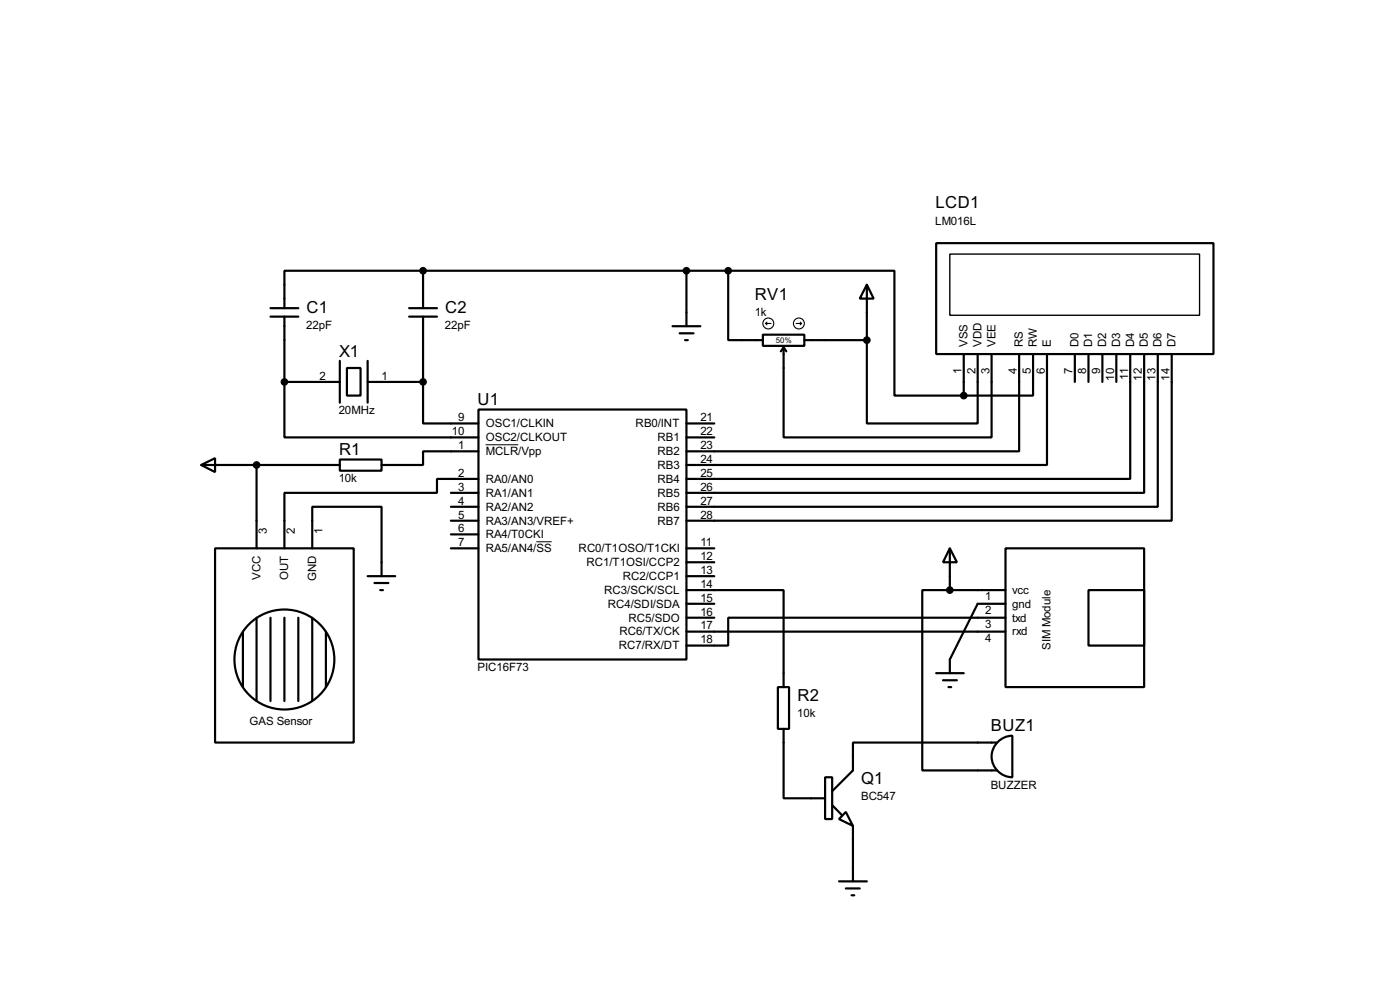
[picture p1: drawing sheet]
<svg xmlns="http://www.w3.org/2000/svg" width="256mm" height="180mm" viewBox="0 0 256 180" stroke-linecap="round" stroke-linejoin="round" font-family="sans-serif">
<g fill="none" stroke="#000" stroke-width=".4">
<path d="M49.6 58h5.1M49.6 56.4h5.1M52.1 58v11.9M75 58h5.1M75 56.4h5.1M77.5 49.6h-25.4v6.8M77.5 49.6v6.8M77.5 58v11.9M77.5 49.6h55.9M123.2 59.7h5.1M125.8 49.6v10.1M133.4 49.6h30.5v22.8h12.7"/>
<path d="M133.4 49.6v12.7h6.4M158.8 52.1l1.3 2.6h-2.6zM158.8 52.1v10.2M171.5 44.5h50.8v20.3h-50.8zM52.1 69.9v10.2h35.6M52.1 69.9h10.2M62.3 66.1v7.6M63.6 67.4h2.5v5h-2.5zM67.4 69.9h10.1M67.4 66.1v7.6M77.5 69.9v7.6h10.2M87.7 75h38.1v45.7h-38.1z"/>
<path d="M124.5 61h2.6M125.5 62.3h.5M125.8 77.5h5.1M139.8 61.3h7.6v2h-7.6zM143.6 63.6v16.5h38.1v-15.3M143.6 63.6l-.5 .7M143.6 63.6l.5 .7M147.4 62.3h11.4M158.8 62.3v15.2h20.3v-12.7M176.6 64.8v7.6M186.7 64.8v17.8h-60.9M189.3 64.8v7.6h-12.7"/>
<path d="M191.8 64.8v20.3h-66M196.9 64.8v5.1M199.4 64.8v5.1M202 64.8v5.1M204.5 64.8v5.1M207.1 64.8v22.9h-81.3M209.6 64.8v25.4h-83.8M212.1 64.8v28h-86.3M214.7 64.8v30.5h-88.9M36.9 85.1l2.5-1.2v2.5zM36.9 85.1h25.4M47 85.1v15.3"/>
<path d="M62.3 84.1h7.6v2.1h-7.6zM82.6 90.2h5.1M82.6 92.8h5.1M82.6 97.8h5.1M82.6 95.3h5.1M87.7 82.6h-10.2v2.5h-7.6M87.7 87.7h-7.6v2.5h-28v10.2M125.8 80.1h5.1M39.4 100.4h25.4v35.5h-25.4zM44.5 115.6v10.2M47 113.1v15.2M49.6 113.1v15.2"/>
<path d="M52.1 113.1v15.2M54.7 113.1v15.2M57.2 100.4v-7.6h12.7v12.7M57.2 113.1v15.2M59.7 115.6v10.2M67.4 105.5h5M68.6 106.7h2.6M69.7 108h.5M82.6 100.4h5.1M125.8 108h17.8v17.8M125.8 115.6h58.4M125.8 100.4h5.1"/>
<path d="M125.8 102.9h5.1M125.8 105.5h5.1M125.8 113.1h5.1M125.8 110.5h5.1M174 100.4l1.3 2.5h-2.5zM174 108h-5v33h13.7M174 108h10.2M174 100.4v7.6M184.2 100.4h25.4v25.4h-25.4zM184.2 113.1h-50.8v5.1h-7.6M184.2 110.5h-5.1l-5.1 10.2v2.5M199.4 108h10.2v10.2h-10.2z"/>
<path d="M142.5 125.8h2.1v7.6h-2.1zM143.6 133.4v12.7h7.6M171.5 123.2h5.1M172.8 124.5h2.5M173.8 125.8h.5M182.7 135.9h-26.4v5.1l-3.8 3.8M182.8 135.8a3.8 3.8 0 0 1 2.7-1.1v7.6a3.8 3.8 0 0 1-3.5-2.4 3.8 3.8 0 0 1 .8-4.1zM151.2 142.3h1.3v7.6h-1.3zM152.5 147.4l1.7 1.8M155 148.6l1.3 2.6-2.6-1.3zM156.3 151.2v10.1M153.7 161.3h5.1"/>
<path d="M155 162.6h2.5M156 163.9h.5"/>
<circle cx="52.1" cy="120.7" r="9.2"/>
</g>
<path d="M89 81.4h6M98.3 99.2h2.8" fill="none" stroke="#000" stroke-width=".18"/>
<path d="M174 46.5h45.8v11.2h-45.8z" fill="none" stroke="#000" stroke-width=".25"/>
<g fill="#000" stroke="#000" stroke-width=".4">
<circle cx="77.5" cy="49.6" r=".5"/>
<circle cx="125.7" cy="49.6" r=".5"/>
<circle cx="133.4" cy="49.6" r=".5"/>
<circle cx="52.1" cy="69.9" r=".5"/>
<circle cx="77.5" cy="69.9" r=".5"/>
<circle cx="158.8" cy="62.3" r=".5"/>
<circle cx="176.5" cy="72.4" r=".5"/>
<circle cx="47" cy="85.1" r=".5"/>
<circle cx="174" cy="108" r=".5"/>
</g>
<g fill="none" stroke="#000" stroke-width=".2">
<path d="M140.3 59.2h1M140.3 59.2l.2 .3M140.5 59l-.2 .2M145.9 59.2h1M146.6 59l.3 .2M146.9 59.2l-.3 .3"/>
<circle cx="140.7" cy="59.2" r="1"/>
<circle cx="146.3" cy="59.2" r="1"/>
</g>
<g font-size="3.4">
<text x="171.4" y="38.1">LCD1</text>
<text x="56.2" y="57.2">C1</text>
<text x="81.6" y="57.2">C2</text>
<text x="138.3" y="54.9">RV1</text>
<text x="62.1" y="65.3">X1</text>
<text x="87.5" y="74.1">U1</text>
<text x="62.1" y="83.3">R1</text>
<text x="146.1" y="128.3">R2</text>
<text x="181.5" y="133.9">BUZ1</text>
<text x="157.8" y="143.6">Q1</text>
</g>
<g font-size="2.4">
<text x="171.3" y="41.1">LM016L</text>
<text x="138.3" y="57.9">1k</text>
<text x="56.1" y="60.2">22pF</text>
<text x="81.5" y="60.2">22pF</text>
<text x="177.3" y="63.5" transform="rotate(-90 177.3 63.5)">VSS</text>
<text x="179.8" y="63.5" transform="rotate(-90 179.8 63.5)">VDD</text>
<text x="182.4" y="63.5" transform="rotate(-90 182.4 63.5)">VEE</text>
<text x="187.4" y="63.5" transform="rotate(-90 187.4 63.5)">RS</text>
<text x="190" y="63.5" transform="rotate(-90 190 63.5)">RW</text>
<text x="192.5" y="63.5" transform="rotate(-90 192.5 63.5)">E</text>
<text x="197.6" y="63.5" transform="rotate(-90 197.6 63.5)">D0</text>
<text x="200.1" y="63.5" transform="rotate(-90 200.1 63.5)">D1</text>
<text x="202.7" y="63.5" transform="rotate(-90 202.7 63.5)">D2</text>
<text x="205.2" y="63.5" transform="rotate(-90 205.2 63.5)">D3</text>
<text x="207.8" y="63.5" transform="rotate(-90 207.8 63.5)">D4</text>
<text x="210.3" y="63.5" transform="rotate(-90 210.3 63.5)">D5</text>
<text x="212.8" y="63.5" transform="rotate(-90 212.8 63.5)">D6</text>
<text x="215.4" y="63.5" transform="rotate(-90 215.4 63.5)">D7</text>
<text x="58.6" y="69.5">2</text>
<text x="69.9" y="69.5">1</text>
<text x="176.2" y="68.5" transform="rotate(-90 176.2 68.5)">1</text>
<text x="178.7" y="68.5" transform="rotate(-90 178.7 68.5)">2</text>
<text x="181.3" y="68.5" transform="rotate(-90 181.3 68.5)">3</text>
<text x="186.3" y="68.5" transform="rotate(-90 186.3 68.5)">4</text>
<text x="188.9" y="68.5" transform="rotate(-90 188.9 68.5)">5</text>
<text x="191.4" y="68.5" transform="rotate(-90 191.4 68.5)">6</text>
<text x="196.5" y="68.5" transform="rotate(-90 196.5 68.5)">7</text>
<text x="199" y="68.5" transform="rotate(-90 199 68.5)">8</text>
<text x="201.6" y="68.5" transform="rotate(-90 201.6 68.5)">9</text>
<text x="204.1" y="69.7" transform="rotate(-90 204.1 69.7)">10</text>
<text x="206.7" y="69.5" transform="rotate(-90 206.7 69.5)">11</text>
<text x="209.2" y="69.7" transform="rotate(-90 209.2 69.7)">12</text>
<text x="211.7" y="69.6" transform="rotate(-90 211.7 69.6)">13</text>
<text x="214.3" y="69.6" transform="rotate(-90 214.3 69.6)">14</text>
<text x="62.1" y="75.8">20MHz</text>
<text x="84" y="77.1">9</text>
<text x="128.3" y="77.1">21</text>
<text x="82.8" y="79.7">10</text>
<text x="84" y="82.2">1</text>
<text x="89" y="78.2">OSC1/CLKIN</text>
<text x="89" y="80.8">OSC2/CLKOUT</text>
<text x="89" y="83.3">MCLR/Vpp</text>
<text x="116.4" y="78.2">RB0/INT</text>
<text x="120.4" y="83.3">RB2</text>
<text x="120.4" y="80.8">RB1</text>
<text x="128.3" y="82.2">23</text>
<text x="128.3" y="79.7">22</text>
<text x="62.1" y="88.2">10k</text>
<text x="84" y="87.3">2</text>
<text x="84" y="89.8">3</text>
<text x="89" y="88.4">RA0/AN0</text>
<text x="120.4" y="88.4">RB4</text>
<text x="120.4" y="85.8">RB3</text>
<text x="128.3" y="89.8">26</text>
<text x="128.3" y="87.3">25</text>
<text x="128.3" y="84.7">24</text>
<text x="84" y="92.4">4</text>
<text x="84" y="94.9">5</text>
<text x="89" y="90.9">RA1/AN1</text>
<text x="89" y="93.5">RA2/AN2</text>
<text x="120.4" y="93.5">RB6</text>
<text x="120.4" y="90.9">RB5</text>
<text x="128.3" y="94.9">28</text>
<text x="128.3" y="92.4">27</text>
<text x="48.9" y="97.8" transform="rotate(-90 48.9 97.8)">3</text>
<text x="54" y="97.8" transform="rotate(-90 54 97.8)">2</text>
<text x="59.1" y="97.8" transform="rotate(-90 59.1 97.8)">1</text>
<text x="84" y="97.4">6</text>
<text x="84" y="100">7</text>
<text x="89" y="98.5">RA4/T0CKI</text>
<text x="89" y="101.1">RA5/AN4/SS</text>
<text x="89" y="96">RA3/AN3/VREF+</text>
<text x="106" y="101.1">RC0/T1OSO/T1CKI</text>
<text x="120.4" y="96">RB7</text>
<text x="128.3" y="100">11</text>
<text x="47.7" y="106.1" transform="rotate(-90 47.7 106.1)">VCC</text>
<text x="52.8" y="106.2" transform="rotate(-90 52.8 106.2)">OUT</text>
<text x="57.9" y="106.4" transform="rotate(-90 57.9 106.4)">GND</text>
<text x="107.4" y="103.6">RC1/T1OSI/CCP2</text>
<text x="114.1" y="106.2">RC2/CCP1</text>
<text x="128.3" y="102.5">12</text>
<text x="128.3" y="105.1">13</text>
<text x="128.3" y="107.6">14</text>
<text x="110.7" y="108.7">RC3/SCK/SCL</text>
<text x="111.3" y="111.2">RC4/SDI/SDA</text>
<text x="115.1" y="113.8">RC5/SDO</text>
<text x="128.3" y="112.7">16</text>
<text x="128.3" y="110.1">15</text>
<text x="180.5" y="109.9">1</text>
<text x="180.5" y="112.4">2</text>
<text x="185.5" y="108.7">vcc</text>
<text x="185.5" y="111.2">gnd</text>
<text x="185.5" y="113.8">txd</text>
<text x="113.3" y="118.9">RC7/RX/DT</text>
<text x="113.5" y="116.3">RC6/TX/CK</text>
<text x="128.3" y="117.8">18</text>
<text x="128.3" y="115.2">17</text>
<text x="180.5" y="117.5">4</text>
<text x="180.5" y="115">3</text>
<text x="185.5" y="116.3">rxd</text>
<text x="192.5" y="119" transform="rotate(-90 192.5 119)">SIM Module</text>
<text x="87.5" y="122.8">PIC16F73</text>
<text x="146.1" y="131.3">10k</text>
<text x="45.7" y="132.8">GAS Sensor</text>
<text x="157.7" y="146.5">BC547</text>
<text x="181.5" y="144.4">BUZZER</text>
</g>
<text font-size="1.6" x="142.2" y="62.8">50%</text>
</svg>
